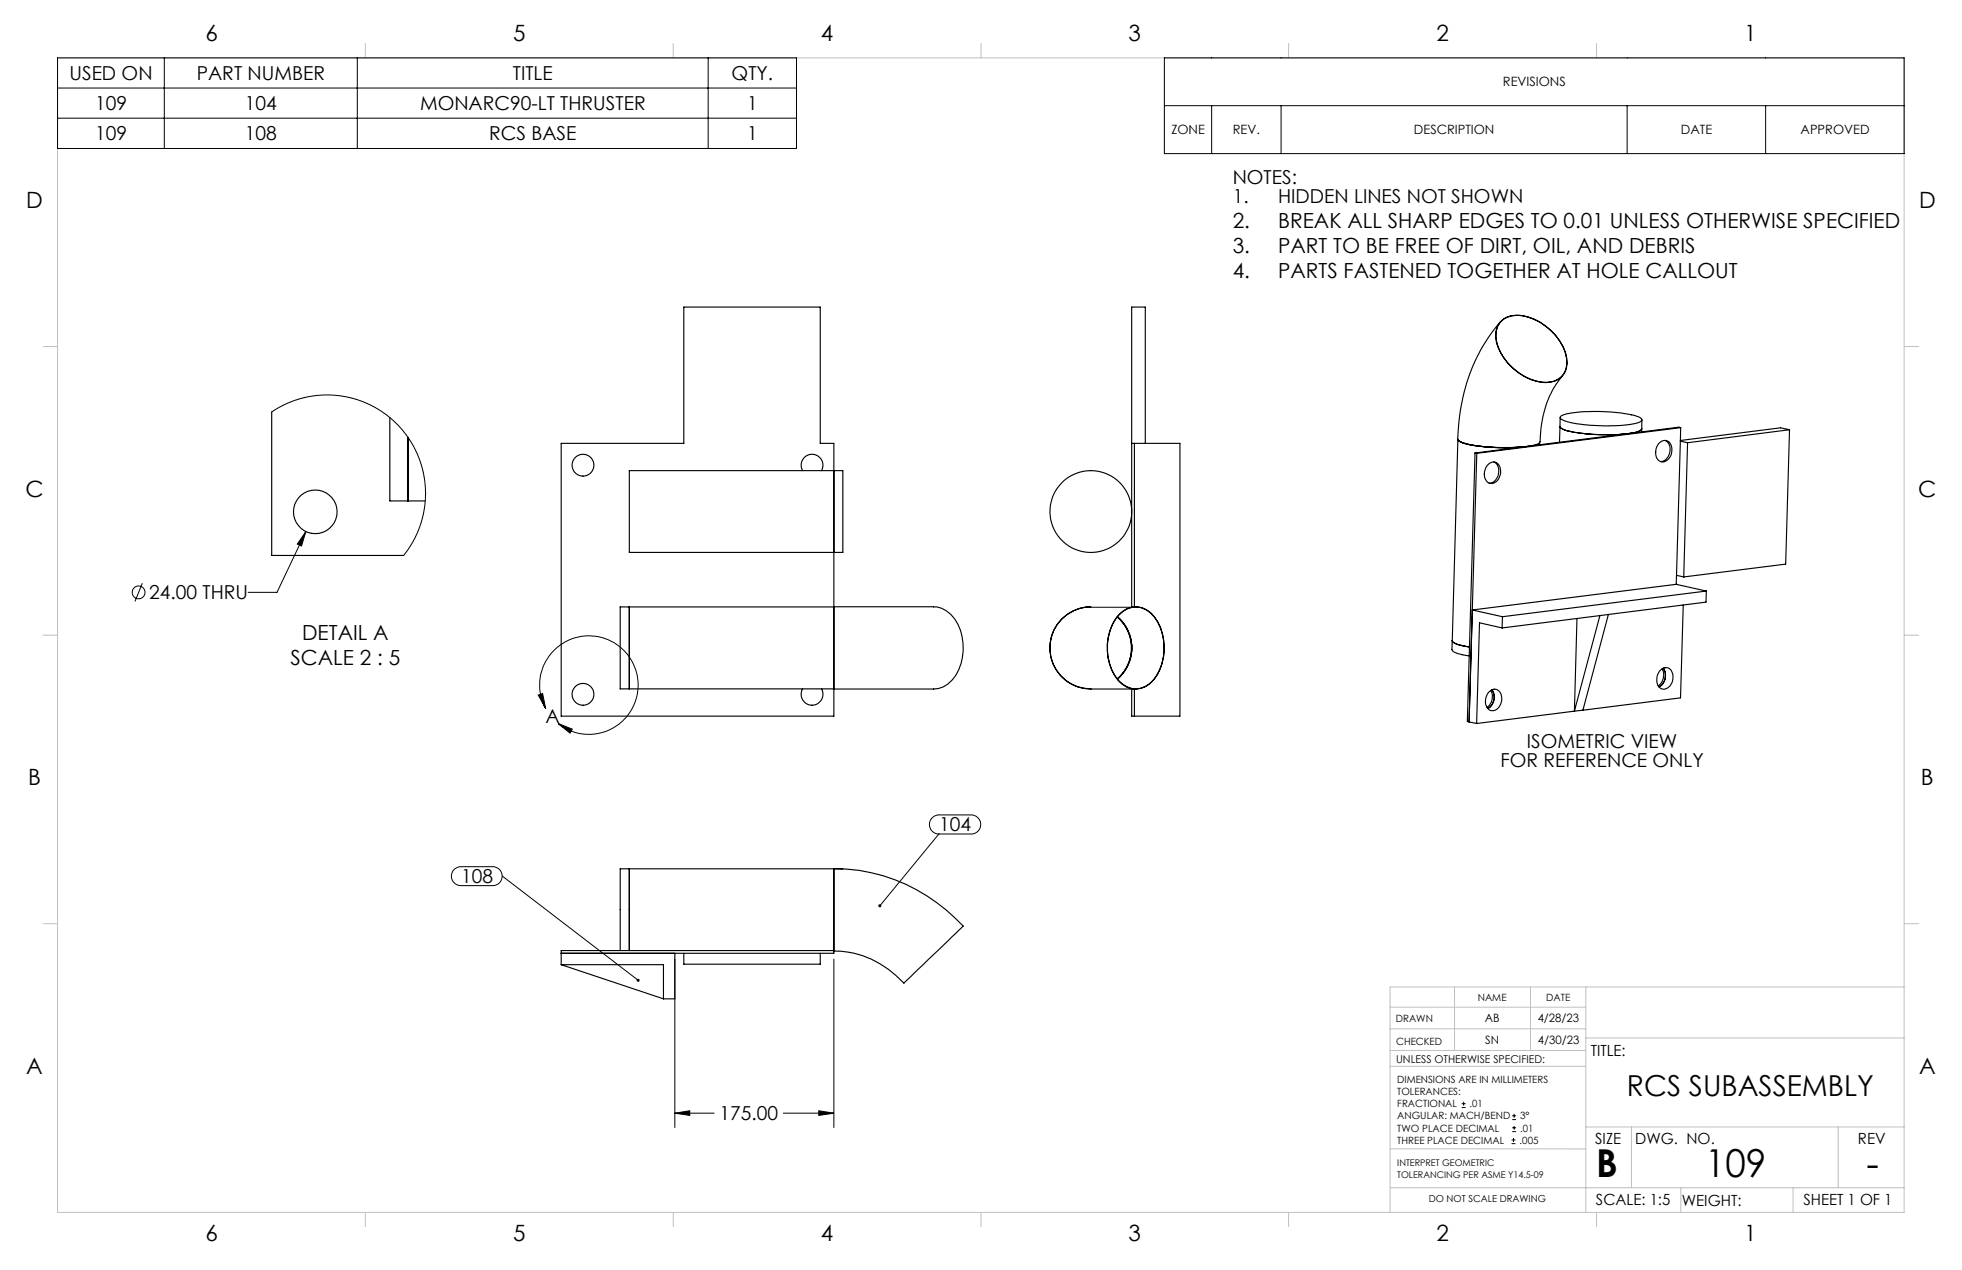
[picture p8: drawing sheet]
<svg xmlns="http://www.w3.org/2000/svg" width="432mm" height="279mm" viewBox="0 0 432 279" stroke-linecap="round" stroke-linejoin="round" font-family="sans-serif">
<g fill="none" stroke="#c0c0c0" stroke-width=".22">
<path d="M12.7 12.7h406.4v254h-406.4zM80.4 9.6v3.1M148.2 9.6v3.1M215.9 9.5v3.2M283.6 9.6v3.1M351.4 9.6v3.1M9.5 76.2h3.2M419.1 76.2h3.2M9.5 139.7h3.2M419.1 139.7h3.2M9.5 203.2h3.2M320.1 217.1v14"/>
<path d="M336.8 217.1v14M349 217.1v49.6M419.1 217.1h-113.2v49.6M419.1 203.2h3.2M305.9 231.1h43.1M305.9 226.3h43.1M305.9 221.6h43.1M305.9 234.6h43.1M349 228.4h70.1M306 252.7l43 .1M349 247.9h70.1M359.1 247.9v13.4"/>
<path d="M404.6 247.9v13.4M80.4 266.7v3.2M148.2 266.7v3.2M215.9 266.7v3.2M283.6 266.7v3.2M306 261.3h113.1M351.4 266.7v3.2M369.9 261.3v5.4M394.6 261.3v5.4"/>
</g>
<g fill="none" stroke="#000" stroke-width=".25">
<path d="M330 71a5.6 5.6 0 0 1 6.3-1.3 12.5 12.5 0 0 1 8.5 9.1 4.3 4.3 0 0 1-4.5 5.4 12.4 12.4 0 0 1-11-9 5.2 5.2 0 0 1 .7-4.2zM330.2 70.8a40.1 40.1 0 0 0-9.4 25.9M330.2 70.9a6 6 0 0 1 6.8-.9 12 12 0 0 1 7.8 9.3 4.3 4.3 0 0 1-5.4 4.8 12.3 12.3 0 0 1-10.1-9.6v-1.7l.3-1zM59.8 90.6v31.6h29M85.8 91.9v18.3h7.8M89.8 96.2v14zM249.1 97.5h10.6v60.1h-10.6v-6M249.7 97.5v36M252.1 97.5v-29.9h-3v65.9M320.9 96.7a2.59 2.59 0 0 0 2 1 41.8 41.8 0 0 0 14.1 .3M320.9 96.7a1.44 1.44 0 0 0 1.3 .8 41.9 41.9 0 0 0 12.7 .9M320.9 96.7l-1.3 44.2"/>
<path d="M320.9 96.7a2.91 2.91 0 0 0 2.3 1.1 43.3 43.3 0 0 0 11.4 .6M324.6 99.7h.4M324.6 99.7l-1.7 59 .4 .1M325 99.7l-1.7 59.1M334.9 98.4l-10.3 1.3M336.8 98.1l-1.9 .3M338.8 97.3v.6M343.3 93.8a2.25 2.25 0 0 0 2 1.1 41.7 41.7 0 0 0 14.9 .2l.8-.4 .3-.4M343.3 93.8l-.1 3.5M343.4 91.9l-.1 1.9M343.5 91.5a18.6 18.6 0 0 1 7.7-1 27.3 27.3 0 0 1 9.8 1.4l.4 .4a2.15 2.15 0 0 1-2.1 1 40.3 40.3 0 0 1-14.8-.7l-1-.5-.1-.3zM343.9 82.7a21.8 21.8 0 0 0-5 14.5 2.34 2.34 0 0 1-2.1 .9"/>
<path d="M361.3 94.3v.7M361.4 92.4l-.1 1.9M365.1 97.6a1.59 1.59 0 0 1 1.8-.6 1.59 1.59 0 0 1 1 1.6 2.36 2.36 0 0 1-2.4 3 2.64 2.64 0 0 1-.4-4zM366.5 96.9a2.66 2.66 0 0 1-.8 4.6h-.3M369.8 97l-.8 29.6M369.8 97l1.6 .4M369.9 94.1l-.4-.1-32.7 4.1M369.9 94.1l-44.9 5.6M369.9 94.1l-.1 2.9M371.4 97.4l-.8 29.5M393.8 94.5l-1.9-.4-22.1 2.8M393.8 94.5l-22.4 2.9"/>
<path d="M393.8 94.5l-.8 29.6-22.4 2.8M138.5 103.5h47v18h-47zM176.6 103.5a2.4 2.4 0 0 1 2.1-3.6 2.4 2.4 0 0 1 2.1 3.6M327.4 102.3a1.56 1.56 0 0 1 1.8-.6 1.56 1.56 0 0 1 1 1.7 2.37 2.37 0 0 1-2.4 2.9 2.59 2.59 0 0 1-.4-4zM328.8 101.6a2.66 2.66 0 0 1 .1 4.3l-.6 .3-.6 .1M136.5 133.5h47v18.1h-47zM138.5 133.5v18.1zM183.5 133.5v18.1h18.9a12.2 12.2 0 0 0 5.2-.5 9.7 9.7 0 0 0 4.3-9.5 8.9 8.9 0 0 0-4.6-7.8l-1.1-.3h-.7M205.5 133.5h-22v-36h-3v-29.9h-30v29.9h-27v60.1h60v-6M240.1 133.5a9 9 0 0 0-9 9 9 9 0 0 0 9 9.1M240.1 133.5a9.1 9.1 0 0 0-9 9.6 9.1 9.1 0 0 0 10.1 8.5h8.7M245.9 135.7a9 9 0 0 1 0 13.6"/>
<path d="M246.3 135.2a4.8 4.8 0 0 1 7.8 .6 11.8 11.8 0 0 1-.2 13.7 5 5 0 0 1-8.6-.9 11.7 11.7 0 0 1 1-13.4zM246.5 135.1a4.9 4.9 0 0 1 8 1.3 11.7 11.7 0 0 1-1.3 13.8 4.9 4.9 0 0 1-7.6-1.2 11.6 11.6 0 0 1 .9-13.9zM330.6 138.1l-5-1.1-.6 22.2M330.7 135.7l-.1 2.4M347.1 136.1l-.6 20.4M352.1 135.4l-21.5 2.7M352.1 135.4l-5.6 21.1M354 135.2l-1.9 .2M354 135.2l-5.6 21M368.9 128.6l-44.9 5.6 6.7 1.5M368.9 128.6l6.6 1.4M369 126.6l-.1 2"/>
<path d="M369 126.6l1.6 .3M370.5 133.1l-.6 20.4-21.5 2.7M375.5 130l-44.8 5.7M375.5 130v2.5l-21.5 2.7M176.6 151.6a2.4 2.4 0 0 0 2.1 3.6 2.4 2.4 0 0 0 2.1-3.6M249.1 141.8a9.1 9.1 0 0 0-3.2-6.1 9 9 0 0 1 0 13.7 8.9 8.9 0 0 0 3.2-6.1M249.1 141.8v1.5M249.7 151.6v6M319.6 140.9a2.25 2.25 0 0 0 2 1.1l1.8 .3h-.4a6.2 6.2 0 0 1-3.3-1.2zM319.6 140.9l-.1 2a1.91 1.91 0 0 0 1.8 1l2.1 .4M323.3 158.8l1.7 .4M327.6 152.3a1.58 1.58 0 0 1 1.8-.6 1.58 1.58 0 0 1 1.1 1.7 2.37 2.37 0 0 1-2.5 2.9 2.62 2.62 0 0 1-.4-4z"/>
<path d="M328.1 151.9a2.95 2.95 0 0 1-.8 3.7M328.3 151.8a2.81 2.81 0 0 1-.9 4.1 2.83 2.83 0 0 0 .9-4.1zM346.5 156.5l-21.5 2.7M348.4 156.2l-1.9 .3M365.3 147.6a1.55 1.55 0 0 1 1.6-.7 1.55 1.55 0 0 1 1.2 1.3 2.61 2.61 0 0 1-2.1 3.4 2.38 2.38 0 0 1-.9-3.7zM365.8 147.1a2.91 2.91 0 0 1-.9 3.8M366 147a2.93 2.93 0 0 1-.9 4.1M138.5 191.1v18zM183.5 191.1a38.5 38.5 0 0 1 28.5 12.7l-13 12.5a30.6 30.6 0 0 0-5.4-4.3 19 19 0 0 0-10.1-2.8M183.5 191.1v18zM185.5 191.1h-49v18M123.5 212.2h22.5v7.5"/>
<path d="M123.5 212.2l22.5 7.5M148.5 209.7v10h-2.5M150.5 209.7v2.4h30v-2.4M183.5 209.1h-60v3.1M183.5 209.1v.6h-60"/>
<circle cx="69.4" cy="112.6" r="4.8"/>
<circle cx="128.3" cy="102.3" r="2.4"/>
<circle cx="240.1" cy="112.5" r="9"/>
<circle cx="128.3" cy="152.8" r="2.4"/>
</g>
<g fill="none" stroke="#000" stroke-width=".22">
<path d="M12.7 12.7h162.6v20h-162.6zM12.7 19.4h162.6M36.2 12.7v20M78.6 12.7v20M155.9 12.7v20M256.3 12.7h162.8v21.1h-162.8zM12.7 26h162.6M256.3 23.2h162.8M266.7 23.2v10.6M281.9 23.2v10.6M358.1 23.2v10.6M388.6 23.2v10.6"/>
<path d="M59.8 90.6l3.5-1.9 3.8-1.3 4.1-.5 3.4 .1 3.8 .8 3.7 1.6 3.1 1.9 2.6 2.4 1.5 1.8 1.2 1.7 1.6 3.3 1.1 3.4 .5 4.3-.4 4.3-.9 3.5-1.5 3.2-2.1 3M67.3 116.9l-.9 3.2-1-.4zM67.3 116.9l-6.3 13.4h-6.4M31.3 128.3l-1.6 4M240.1 133.6h8.9M118.5 152.9l.9-.3 .7 3.3zM120.1 155.9a10.8 10.8 0 0 1 8.4-15.9 10.8 10.8 0 0 1 11.5 13.8 10.8 10.8 0 0 1-17.2 5.4M122.8 159.2l3.1 1.2-.5 .9zM205.2 179.9l.5-.4 .7-.2h7.3a2.1 2.1 0 0 1 2.1 2.1 2.1 2.1 0 0 1-2.1 2.1h-7a2.09 2.09 0 0 1-2-1.3 2.09 2.09 0 0 1 .5-2.3zM99.9 191.3l1.3-.6h7.2a2.08 2.08 0 0 1 2.1 2.1 2.08 2.08 0 0 1-2.1 2h-7a2.09 2.09 0 0 1-1.9-1.2 2.09 2.09 0 0 1 .4-2.3zM110.5 192.7l29.9 23M206.7 183.4l-13.1 15.9"/>
<path d="M148.5 211v37.1M183.5 211v37.1M148.5 244.9l3.3-.5v1zM148.5 244.9h8.7M172.4 244.9h11.1M180.2 244.4l3.3 .5-3.3 .5zM321.7 243.7h.8M321.7 242.8h.8M322.1 242.4v.8M332.7 251.6h.8M332.7 250.8h.8M332.8 246.3h.9"/>
<path d="M332.8 245.5h.9M332.8 249h.9M332.8 248.1h.9M333.1 250.4v.8M333.2 245v.9M333.2 247.7v.8"/>
<circle cx="30.5" cy="130.3" r="1.41"/>
</g>
<g fill="#000">
<path d="M122.8 159.2l3.1 1.2-.5 .9zM118.5 152.9l.9-.3 .7 3.3zM193.4 199.1v.4l.2-.2-.2 .2a.33 .33 0 0 0 .5 0 .33 .33 0 0 0-.1-.5 .33 .33 0 0 0-.4 .1zM140.2 215.4v.1a.34 .34 0 0 0 .1 .4 .34 .34 0 0 0 .4 0l-.3-.2 .3 .2v-.5z"/>
<path d="M148.5 244.9l3.3-.5v1zM180.2 244.4l3.3 .5-3.3 .5zM67.3 116.9l-1.9 2.8 1 .4z"/>
</g>
<g font-size="8.5">
<text x="351.3" y="259">B</text>
<text x="375.3" y="258.9">109</text>
<text x="410.8" y="258.9">-</text>
</g>
<text font-size="6.3" x="358.1" y="241">RCS SUBASSEMBLY</text>
<g font-size="4.9">
<text x="45.2" y="8.9">6</text>
<text x="112.9" y="8.9">5</text>
<text x="180.7" y="8.9">4</text>
<text x="248.4" y="8.9">3</text>
<text x="316.1" y="8.9">2</text>
<text x="383.9" y="8.9">1</text>
<text x="5.8" y="45.8">D</text>
<text x="422.3" y="45.8">D</text>
<text x="5.6" y="109.3">C</text>
<text x="422.2" y="109.3">C</text>
<text x="6.2" y="172.8">B</text>
<text x="422.8" y="172.8">B</text>
<text x="5.8" y="236.3">A</text>
<text x="422.4" y="236.3">A</text>
<text x="45.2" y="273.1">6</text>
<text x="112.9" y="273.1">5</text>
<text x="180.7" y="273.1">4</text>
<text x="248.4" y="273.1">3</text>
<text x="316.1" y="273.1">2</text>
<text x="383.9" y="273.1">1</text>
</g>
<g font-size="4.6">
<text x="271.3" y="50.1">2.</text>
<text x="281.3" y="50.1">BREAK ALL SHARP EDGES TO 0.01 UNLESS OTHERWISE SPECIFIED</text>
<text x="271.3" y="55.7">3.</text>
<text x="281.3" y="55.7">PART TO BE FREE OF DIRT, OIL, AND DEBRIS</text>
<text x="271.3" y="61.2">4.</text>
<text x="281.3" y="61.2">PARTS FASTENED TOGETHER AT HOLE CALLOUT</text>
<text x="66.5" y="140.8">DETAIL A</text>
<text x="63.9" y="146.4">SCALE 2 : 5</text>
</g>
<g font-size="4.2">
<text x="15.3" y="17.6">USED ON</text>
<text x="43.3" y="17.6">PART NUMBER</text>
<text x="112.9" y="17.6">TITLE</text>
<text x="161" y="17.6">QTY.</text>
<text x="20.9" y="24.2">109</text>
<text x="53.9" y="24.2">104</text>
<text x="92.4" y="24.2">MONARC90-LT THRUSTER</text>
<text x="164.4" y="24.2">1</text>
<text x="20.9" y="30.8">109</text>
<text x="53.9" y="30.8">108</text>
<text x="107.7" y="30.8">RCS BASE</text>
<text x="164.4" y="30.8">1</text>
<text x="271.3" y="40.4">NOTES:</text>
<text x="271.3" y="44.6">1.</text>
<text x="281.3" y="44.6">HIDDEN LINES NOT SHOWN</text>
<text x="32.9" y="131.9">24.00 THRU</text>
<text x="120.1" y="159.1">A</text>
<text x="336" y="164.5">ISOMETRIC VIEW</text>
<text x="330.2" y="168.7">FOR REFERENCE ONLY</text>
<text x="206.7" y="182.8">104</text>
<text x="101.5" y="194.2">108</text>
<text x="158.3" y="246.5">175.00</text>
</g>
<g font-size="3.4">
<text x="350.1" y="232.2">TITLE:</text>
<text x="351.1" y="251.6">SIZE</text>
<text x="359.9" y="251.6">DWG. NO.</text>
<text x="408.9" y="251.7">REV</text>
<text x="351.2" y="265.2">SCALE: 1:5</text>
<text x="370.1" y="265.3">WEIGHT:</text>
<text x="396.9" y="265.2">SHEET 1 OF 1</text>
</g>
<g font-size="2.8">
<text x="330.8" y="19">REVISIONS</text>
<text x="257.8" y="29.6">ZONE</text>
<text x="271.3" y="29.6">REV.</text>
<text x="311.2" y="29.6">DESCRIPTION</text>
<text x="369.9" y="29.6">DATE</text>
<text x="396.3" y="29.6">APPROVED</text>
</g>
<g font-size="2.5">
<text x="326.8" y="224.9">AB</text>
<text x="338.4" y="224.9">4/28/23</text>
<text x="326.9" y="229.7">SN</text>
<text x="338.5" y="229.7">4/30/23</text>
</g>
<text font-size="2.4" x="307.3" y="233.8">UNLESS OTHERWISE SPECIFIED:</text>
<g font-size="2.2">
<text x="325.2" y="220.2">NAME</text>
<text x="340.3" y="220.2">DATE</text>
<text x="307.2" y="224.9">DRAWN</text>
<text x="307.3" y="229.8">CHECKED</text>
<text x="307.5" y="238.3">DIMENSIONS ARE IN MILLIMETERS</text>
<text x="307.5" y="241">TOLERANCES:</text>
<text x="307.5" y="243.6">FRACTIONAL</text>
<text x="323.4" y="243.6">.01</text>
<text x="307.5" y="251.6">THREE PLACE DECIMAL</text>
<text x="307.5" y="246.3">ANGULAR: MACH/BEND</text>
<text x="307.5" y="248.9">TWO PLACE DECIMAL</text>
<text x="334.4" y="251.6">.005</text>
<text x="334.6" y="248.9">.01</text>
<text x="334.6" y="246.3">3°</text>
</g>
<text font-size="2.1" x="314.5" y="264.5">DO NOT SCALE DRAWING</text>
<g font-size="2">
<text x="307.5" y="256.6">INTERPRET GEOMETRIC</text>
<text x="307.5" y="259.1">TOLERANCING PER ASME Y14.5-09</text>
</g>
</svg>
